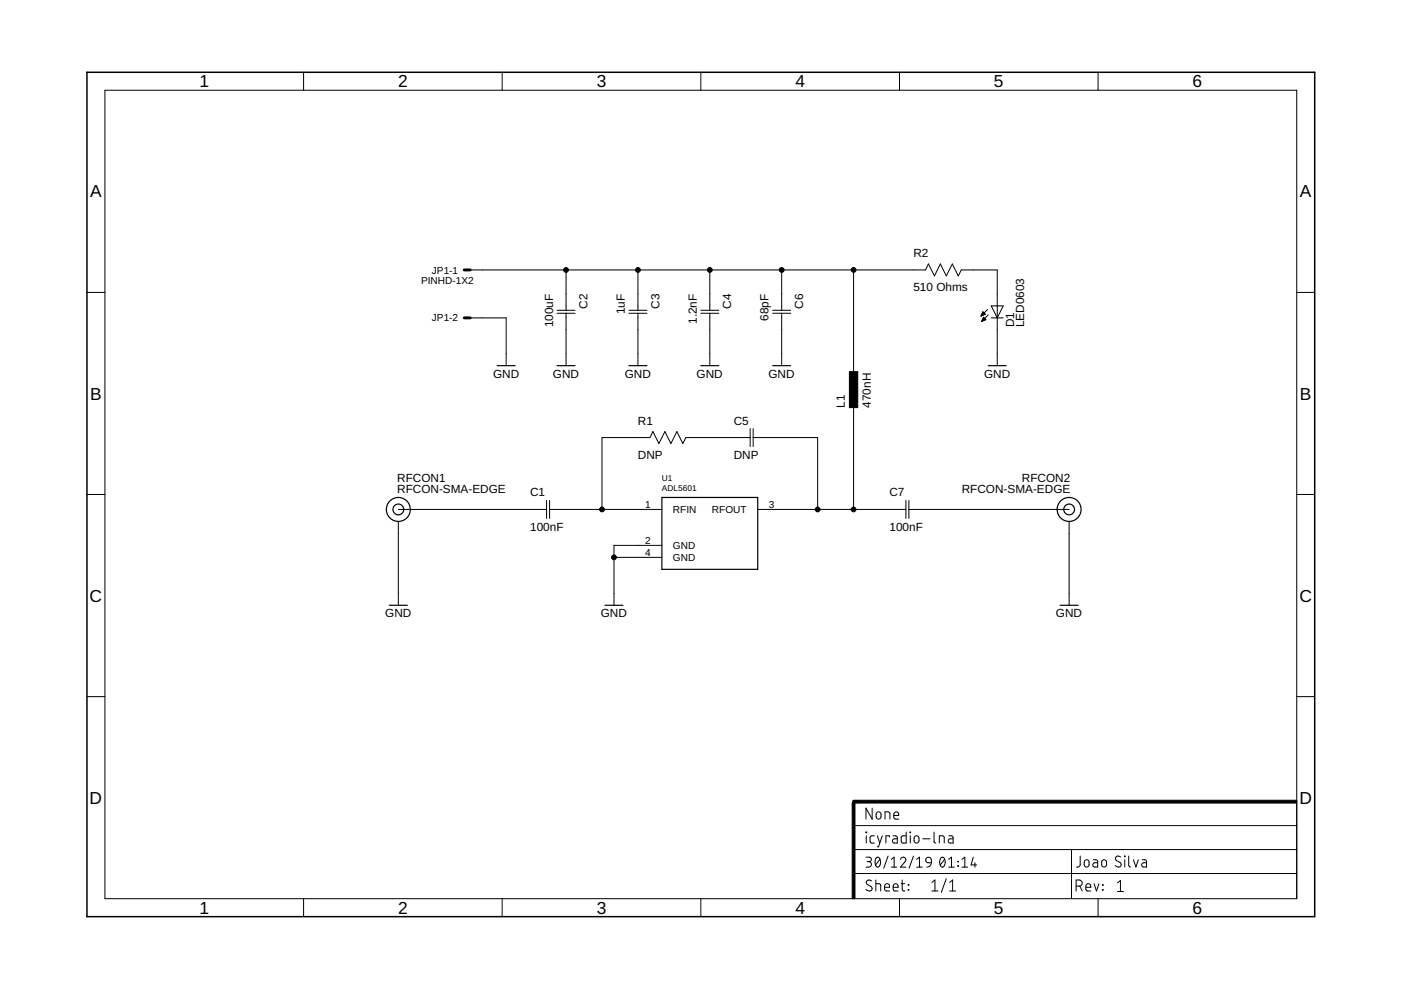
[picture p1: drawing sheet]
<?xml version="1.0" encoding="utf-8"?>
<!DOCTYPE eagle SYSTEM "eagle.dtd">
<eagle version="9.5.1">
<drawing>
<settings>
<setting alwaysvectorfont="no"/>
<setting verticaltext="up"/>
</settings>
<grid distance="0.1" unitdist="inch" unit="inch" style="lines" multiple="1" display="no" altdistance="0.01" altunitdist="inch" altunit="inch"/>
<schematic xreflabel="%F%N/%S.%C%R" xrefpart="/%S.%C%R">
<libraries>
<library name="Pin Header">
<symbols>
<symbol name="KV">
<wire x1="1.27" y1="0" x2="0" y2="0" width="0.6096" layer="94"/>
<text x="2.54" y="-0.762" size="1.524" layer="95">&gt;NAME</text>
<text x="-0.762" y="1.397" size="1.524" layer="96">&gt;VALUE</text>
<pin name="S" x="-2.54" y="0" visible="off" length="short" direction="pas"/>
</symbol>
<symbol name="K">
<wire x1="1.27" y1="0" x2="0" y2="0" width="0.6096" layer="94"/>
<text x="2.54" y="-0.762" size="1.524" layer="95">&gt;NAME</text>
<pin name="S" x="-2.54" y="0" visible="off" length="short" direction="pas"/>
</symbol>
</symbols>
<devicesets>
<deviceset name="PINHD-1X2" locally_modified="yes" prefix="JP">
<gates>
<gate name="-1" symbol="KV" x="0" y="0"/>
<gate name="-2" symbol="K" x="0" y="-2.54"/>
</gates>
<devices>
<device name="" package="1X02">
<connects>
<connect gate="-1" pin="S" pad="1"/>
<connect gate="-2" pin="S" pad="2"/>
</connects>
<package3dinstances>
<package3dinstance package3d_urn="urn:adsk.eagle:package:22435/2"/>
</package3dinstances>
<technologies>
<technology name=""/>
</technologies>
</device>
<device name="/90" package="1X02/90">
<connects>
<connect gate="-1" pin="S" pad="1"/>
<connect gate="-2" pin="S" pad="2"/>
</connects>
<package3dinstances>
<package3dinstance package3d_urn="urn:adsk.eagle:package:22437/2"/>
</package3dinstances>
<technologies>
<technology name=""/>
</technologies>
</device>
</devices>
</deviceset>
</devicesets>
</library>
<library name="Supply Symbol">
<symbols>
<symbol name="GND">
<wire x1="-1.905" y1="-2.54" x2="1.905" y2="-2.54" width="0.254" layer="94"/>
<text x="-2.794" y="-5.08" size="1.778" layer="96">&gt;VALUE</text>
<pin name="GND" x="0" y="0" visible="off" length="short" direction="sup" rot="R270"/>
</symbol>
</symbols>
<devicesets>
<deviceset name="GND" prefix="GND">
<gates>
<gate name="G$1" symbol="GND" x="0" y="0"/>
</gates>
<devices>
<device name="">
<technologies>
<technology name=""/>
</technologies>
</device>
</devices>
</deviceset>
</devicesets>
</library>
<library name="Capacitor">
<symbols>
<symbol name="CAP">
<pin name="C2" x="7.62" y="0" visible="off" length="short" direction="pas" swaplevel="1" rot="R180"/>
<pin name="C1" x="0" y="0" visible="off" length="short" direction="pas" swaplevel="1"/>
<wire x1="3.4798" y1="-1.905" x2="3.4798" y2="0" width="0.1524" layer="94"/>
<wire x1="3.4798" y1="0" x2="3.4798" y2="1.905" width="0.1524" layer="94"/>
<wire x1="4.1148" y1="-1.905" x2="4.1148" y2="0" width="0.1524" layer="94"/>
<wire x1="4.1148" y1="0" x2="4.1148" y2="1.905" width="0.1524" layer="94"/>
<wire x1="4.1148" y1="0" x2="5.08" y2="0" width="0.1524" layer="94"/>
<wire x1="2.54" y1="0" x2="3.4798" y2="0" width="0.1524" layer="94"/>
<text x="0" y="-2.7686" size="1.778" layer="96" ratio="10" rot="SR0" align="top-left">&gt;VALUE</text>
<text x="0" y="2.7686" size="1.778" layer="95" ratio="10" rot="SR0">&gt;NAME</text>
<text x="0" y="-5.3086" size="1.778" layer="97" ratio="10" rot="SR0" align="top-left">&gt;VOLTAGE</text>
</symbol>
</symbols>
<devicesets>
<deviceset name="CAPACITOR" prefix="C" uservalue="yes">
<gates>
<gate name="G$1" symbol="CAP" x="0" y="0"/>
</gates>
<devices>
<device name="-0603" package="CAP0603">
<connects>
<connect gate="G$1" pin="C1" pad="1"/>
<connect gate="G$1" pin="C2" pad="2"/>
</connects>
<technologies>
<technology name="">
<attribute name="VOLTAGE" value="" constant="no"/>
</technology>
</technologies>
</device>
<device name="-0805" package="CAP0805">
<connects>
<connect gate="G$1" pin="C1" pad="1"/>
<connect gate="G$1" pin="C2" pad="2"/>
</connects>
<technologies>
<technology name="">
<attribute name="VOLTAGE" value="" constant="no"/>
</technology>
</technologies>
</device>
<device name="-1206" package="CAP1206">
<connects>
<connect gate="G$1" pin="C1" pad="1"/>
<connect gate="G$1" pin="C2" pad="2"/>
</connects>
<technologies>
<technology name="">
<attribute name="VOLTAGE" value="" constant="no"/>
</technology>
</technologies>
</device>
<device name="-0402" package="CAP0402">
<connects>
<connect gate="G$1" pin="C1" pad="1"/>
<connect gate="G$1" pin="C2" pad="2"/>
</connects>
<technologies>
<technology name="">
<attribute name="VOLTAGE" value="" constant="no"/>
</technology>
</technologies>
</device>
</devices>
</deviceset>
</devicesets>
</library>
<library name="Inductor">
<symbols>
<symbol name="IND">
<text x="-3.81" y="1.8796" size="1.778" layer="95">&gt;NAME</text>
<text x="-3.81" y="-1.8796" size="1.778" layer="96" align="top-left">&gt;VALUE</text>
<rectangle x1="-3.81" y1="-0.889" x2="3.81" y2="0.889" layer="94"/>
<pin name="2" x="7.62" y="0" visible="off" length="middle" direction="pas" swaplevel="1" rot="R180"/>
<pin name="1" x="-7.62" y="0" visible="off" length="middle" direction="pas" swaplevel="1"/>
<text x="-3.81" y="-4.4196" size="1.778" layer="97" align="top-left">&gt;CURRENT</text>
</symbol>
</symbols>
<devicesets>
<deviceset name="INDUCTOR" prefix="L" uservalue="yes">
<gates>
<gate name="G$1" symbol="IND" x="0" y="0"/>
</gates>
<devices>
<device name="-0603" package="IND0603">
<connects>
<connect gate="G$1" pin="1" pad="1"/>
<connect gate="G$1" pin="2" pad="2"/>
</connects>
<technologies>
<technology name="">
<attribute name="CURRENT" value="" constant="no"/>
</technology>
</technologies>
</device>
<device name="-7X7X3MM" package="IND0703">
<connects>
<connect gate="G$1" pin="1" pad="1"/>
<connect gate="G$1" pin="2" pad="2"/>
</connects>
<technologies>
<technology name="">
<attribute name="CURRENT" value="" constant="no"/>
</technology>
</technologies>
</device>
<device name="-12X12X7MM" package="IND1207">
<connects>
<connect gate="G$1" pin="1" pad="1"/>
<connect gate="G$1" pin="2" pad="2"/>
</connects>
<technologies>
<technology name="">
<attribute name="CURRENT" value="" constant="no"/>
</technology>
</technologies>
</device>
<device name="-13X13X5MM" package="IND1305">
<connects>
<connect gate="G$1" pin="1" pad="1"/>
<connect gate="G$1" pin="2" pad="2"/>
</connects>
<technologies>
<technology name="">
<attribute name="CURRENT" value="" constant="no"/>
</technology>
</technologies>
</device>
<device name="-0805" package="IND0805">
<connects>
<connect gate="G$1" pin="1" pad="1"/>
<connect gate="G$1" pin="2" pad="2"/>
</connects>
<technologies>
<technology name="">
<attribute name="CURRENT" value="" constant="no"/>
</technology>
</technologies>
</device>
<device name="-2.5X2X1.2MM" package="IND2520">
<connects>
<connect gate="G$1" pin="1" pad="1"/>
<connect gate="G$1" pin="2" pad="2"/>
</connects>
<technologies>
<technology name="">
<attribute name="CURRENT" value="" constant="no"/>
</technology>
</technologies>
</device>
<device name="-6X6MM" package="IND0606">
<connects>
<connect gate="G$1" pin="1" pad="1"/>
<connect gate="G$1" pin="2" pad="2"/>
</connects>
<technologies>
<technology name="">
<attribute name="CURRENT" value="" constant="no"/>
</technology>
</technologies>
</device>
<device name="-5X5MM" package="IND0505">
<connects>
<connect gate="G$1" pin="1" pad="1"/>
<connect gate="G$1" pin="2" pad="2"/>
</connects>
<technologies>
<technology name="">
<attribute name="CURRENT" value="" constant="no"/>
</technology>
</technologies>
</device>
<device name="-3.2XX2.5MM" package="IND3225">
<connects>
<connect gate="G$1" pin="1" pad="1"/>
<connect gate="G$1" pin="2" pad="2"/>
</connects>
<technologies>
<technology name="">
<attribute name="CURRENT" value="" constant="no"/>
</technology>
</technologies>
</device>
<device name="-13X13X6.5MM" package="IND1365">
<connects>
<connect gate="G$1" pin="1" pad="1"/>
<connect gate="G$1" pin="2" pad="2"/>
</connects>
<technologies>
<technology name="">
<attribute name="CURRENT" value="" constant="no"/>
</technology>
</technologies>
</device>
</devices>
</deviceset>
</devicesets>
</library>
<library name="Resistor">
<symbols>
<symbol name="RES">
<pin name="2" x="0" y="0" visible="off" length="short" direction="pas" swaplevel="1"/>
<pin name="1" x="12.7" y="0" visible="off" length="short" direction="pas" rot="R180"/>
<wire x1="3.175" y1="1.27" x2="4.445" y2="-1.27" width="0.1524" layer="94"/>
<wire x1="4.445" y1="-1.27" x2="5.715" y2="1.27" width="0.1524" layer="94"/>
<wire x1="5.715" y1="1.27" x2="6.985" y2="-1.27" width="0.1524" layer="94"/>
<wire x1="6.985" y1="-1.27" x2="8.255" y2="1.27" width="0.1524" layer="94"/>
<wire x1="8.255" y1="1.27" x2="9.525" y2="-1.27" width="0.1524" layer="94"/>
<wire x1="2.54" y1="0" x2="3.175" y2="1.27" width="0.1524" layer="94"/>
<wire x1="9.525" y1="-1.27" x2="10.16" y2="0" width="0.1524" layer="94"/>
<text x="0" y="-2.7686" size="1.778" layer="96" ratio="10" rot="SR0" align="top-left">&gt;VALUE</text>
<text x="0" y="2.7686" size="1.778" layer="95" ratio="10" rot="SR0">&gt;NAME</text>
<text x="0" y="-5.3086" size="1.778" layer="97" ratio="10" rot="SR0" align="top-left">&gt;TOLERANCE</text>
</symbol>
</symbols>
<devicesets>
<deviceset name="RESISTOR" prefix="R" uservalue="yes">
<gates>
<gate name="G$1" symbol="RES" x="0" y="0"/>
</gates>
<devices>
<device name="-0603" package="RES0603">
<connects>
<connect gate="G$1" pin="1" pad="1"/>
<connect gate="G$1" pin="2" pad="2"/>
</connects>
<technologies>
<technology name="">
<attribute name="TOLERANCE" value="" constant="no"/>
</technology>
</technologies>
</device>
<device name="-0805" package="RES0805">
<connects>
<connect gate="G$1" pin="1" pad="1"/>
<connect gate="G$1" pin="2" pad="2"/>
</connects>
<technologies>
<technology name="">
<attribute name="TOLERANCE" value="" constant="no"/>
</technology>
</technologies>
</device>
<device name="-1206" package="RES1206">
<connects>
<connect gate="G$1" pin="1" pad="1"/>
<connect gate="G$1" pin="2" pad="2"/>
</connects>
<technologies>
<technology name="">
<attribute name="TOLERANCE" value="" constant="no"/>
</technology>
</technologies>
</device>
<device name="-2512" package="RES2512">
<connects>
<connect gate="G$1" pin="1" pad="1"/>
<connect gate="G$1" pin="2" pad="2"/>
</connects>
<technologies>
<technology name="">
<attribute name="TOLERANCE" value="" constant="no"/>
</technology>
</technologies>
</device>
<device name="-0402" package="RES0402">
<connects>
<connect gate="G$1" pin="1" pad="1"/>
<connect gate="G$1" pin="2" pad="2"/>
</connects>
<technologies>
<technology name="">
<attribute name="TOLERANCE" value="" constant="no"/>
</technology>
</technologies>
</device>
</devices>
</deviceset>
</devicesets>
</library>
<library name="RF Connector">
<symbols>
<symbol name="RFCON">
<circle x="0" y="0" radius="1.1359" width="0.254" layer="94"/>
<circle x="0" y="0" radius="2.54" width="0.254" layer="94"/>
<pin name="GND" x="0" y="-5.08" visible="off" length="short" rot="R90"/>
<pin name="SIGNAL" x="5.08" y="0" visible="off" length="middle" rot="R180"/>
<text x="-0.254" y="5.842" size="1.778" layer="95">&gt;NAME</text>
<text x="-0.254" y="3.556" size="1.778" layer="96">&gt;VALUE</text>
</symbol>
</symbols>
<devicesets>
<deviceset name="RFCON" prefix="RFCON">
<gates>
<gate name="G$1" symbol="RFCON" x="0" y="0"/>
</gates>
<devices>
<device name="-U.FL" package="U.FL">
<connects>
<connect gate="G$1" pin="GND" pad="P$1 P$2"/>
<connect gate="G$1" pin="SIGNAL" pad="P$3"/>
</connects>
<technologies>
<technology name=""/>
</technologies>
</device>
<device name="-SMA" package="SMA">
<connects>
<connect gate="G$1" pin="GND" pad="GND1 GND2 GND3 GND4"/>
<connect gate="G$1" pin="SIGNAL" pad="ANTENNA"/>
</connects>
<technologies>
<technology name=""/>
</technologies>
</device>
<device name="-SMA-EDGE" package="SMA-EDGE">
<connects>
<connect gate="G$1" pin="GND" pad="GND@0 GND@1 GND@2 GND@3"/>
<connect gate="G$1" pin="SIGNAL" pad="SIG"/>
</connects>
<technologies>
<technology name=""/>
</technologies>
</device>
<device name="-PAD" package="PAD-RF">
<connects>
<connect gate="G$1" pin="GND" pad="GND@0 GND@1"/>
<connect gate="G$1" pin="SIGNAL" pad="FEED SIGNAL"/>
</connects>
<technologies>
<technology name=""/>
</technologies>
</device>
<device name="-BNC" package="BNC">
<connects>
<connect gate="G$1" pin="GND" pad="GND"/>
<connect gate="G$1" pin="SIGNAL" pad="SIGNAL"/>
</connects>
<technologies>
<technology name=""/>
</technologies>
</device>
</devices>
</deviceset>
</devicesets>
</library>
<library name="Analog Devices">
<symbols>
<symbol name="ADL5545">
<wire x1="-20.32" y1="0" x2="0" y2="0" width="0.254" layer="94"/>
<wire x1="0" y1="0" x2="0" y2="-15.24" width="0.254" layer="94"/>
<wire x1="0" y1="-15.24" x2="-20.32" y2="-15.24" width="0.254" layer="94"/>
<wire x1="-20.32" y1="-15.24" x2="-20.32" y2="0" width="0.254" layer="94"/>
<text x="-20.32" y="3.556" size="1.27" layer="95">&gt;NAME</text>
<text x="-20.32" y="1.27" size="1.27" layer="96">&gt;VALUE</text>
<pin name="GND@0" x="-25.4" y="-10.16" length="middle"/>
<pin name="RFOUT" x="5.08" y="-2.54" length="middle" rot="R180"/>
<pin name="GND@1" x="-25.4" y="-12.7" length="middle"/>
<pin name="RFIN" x="-25.4" y="-2.54" length="middle"/>
</symbol>
</symbols>
<devicesets>
<deviceset name="ADL5601" prefix="U">
<gates>
<gate name="A" symbol="ADL5545" x="0" y="0"/>
</gates>
<devices>
<device name="" package="SOT89">
<connects>
<connect gate="A" pin="GND@0" pad="2"/>
<connect gate="A" pin="GND@1" pad="4"/>
<connect gate="A" pin="RFIN" pad="1"/>
<connect gate="A" pin="RFOUT" pad="3"/>
</connects>
<technologies>
<technology name=""/>
</technologies>
</device>
</devices>
</deviceset>
</devicesets>
</library>
<library name="LED">
<symbols>
<symbol name="LED">
<wire x1="1.27" y1="0" x2="0" y2="-2.54" width="0.1524" layer="94"/>
<wire x1="0" y1="-2.54" x2="-1.27" y2="0" width="0.1524" layer="94"/>
<wire x1="1.27" y1="-2.54" x2="0" y2="-2.54" width="0.1524" layer="94"/>
<wire x1="0" y1="-2.54" x2="-1.27" y2="-2.54" width="0.1524" layer="94"/>
<wire x1="1.27" y1="0" x2="0" y2="0" width="0.1524" layer="94"/>
<wire x1="0" y1="0" x2="-1.27" y2="0" width="0.1524" layer="94"/>
<wire x1="0" y1="0" x2="0" y2="-2.54" width="0.1524" layer="94"/>
<wire x1="-2.032" y1="-0.762" x2="-3.429" y2="-2.159" width="0.1524" layer="94"/>
<wire x1="-1.905" y1="-1.905" x2="-3.302" y2="-3.302" width="0.1524" layer="94"/>
<text x="3.556" y="-4.572" size="1.778" layer="95" rot="R90">&gt;NAME</text>
<text x="5.715" y="-4.572" size="1.778" layer="96" rot="R90">&gt;COLOR</text>
<pin name="C" x="0" y="-5.08" visible="off" length="short" direction="pas" rot="R90"/>
<pin name="A" x="0" y="2.54" visible="off" length="short" direction="pas" rot="R270"/>
<polygon width="0.1524" layer="94">
<vertex x="-3.429" y="-2.159"/>
<vertex x="-3.048" y="-1.27"/>
<vertex x="-2.54" y="-1.778"/>
</polygon>
<polygon width="0.1524" layer="94">
<vertex x="-3.302" y="-3.302"/>
<vertex x="-2.921" y="-2.413"/>
<vertex x="-2.413" y="-2.921"/>
</polygon>
</symbol>
</symbols>
<devicesets>
<deviceset name="LED" prefix="D">
<gates>
<gate name="G$1" symbol="LED" x="0" y="0"/>
</gates>
<devices>
<device name="0603" package="0603">
<connects>
<connect gate="G$1" pin="A" pad="A"/>
<connect gate="G$1" pin="C" pad="C"/>
</connects>
<technologies>
<technology name="">
<attribute name="COLOR" value="" constant="no"/>
</technology>
</technologies>
</device>
<device name="0805" package="0805">
<connects>
<connect gate="G$1" pin="A" pad="A"/>
<connect gate="G$1" pin="C" pad="C"/>
</connects>
<technologies>
<technology name="">
<attribute name="COLOR" value="" constant="no"/>
</technology>
</technologies>
</device>
<device name="1206" package="1206">
<connects>
<connect gate="G$1" pin="A" pad="A"/>
<connect gate="G$1" pin="C" pad="C"/>
</connects>
<technologies>
<technology name="">
<attribute name="COLOR" value="" constant="no"/>
</technology>
</technologies>
</device>
<device name="TH3MM" package="LED_3MM">
<connects>
<connect gate="G$1" pin="A" pad="A"/>
<connect gate="G$1" pin="C" pad="K"/>
</connects>
<technologies>
<technology name="">
<attribute name="COLOR" value="" constant="no"/>
</technology>
</technologies>
</device>
<device name="TH5MM" package="LED_5MM">
<connects>
<connect gate="G$1" pin="A" pad="A"/>
<connect gate="G$1" pin="C" pad="K"/>
</connects>
<technologies>
<technology name="">
<attribute name="COLOR" value="" constant="no"/>
</technology>
</technologies>
</device>
<device name="1206-REV" package="1206_REV">
<connects>
<connect gate="G$1" pin="A" pad="A"/>
<connect gate="G$1" pin="C" pad="C"/>
</connects>
<technologies>
<technology name="">
<attribute name="COLOR" value="" constant="no"/>
</technology>
</technologies>
</device>
</devices>
</deviceset>
</devicesets>
</library>
<library name="Frame">
<symbols>
<symbol name="A4-LANDSCAPE">
<wire x1="256.54" y1="3.81" x2="256.54" y2="8.89" width="0.1016" layer="94"/>
<wire x1="256.54" y1="8.89" x2="256.54" y2="13.97" width="0.1016" layer="94"/>
<wire x1="256.54" y1="13.97" x2="256.54" y2="19.05" width="0.1016" layer="94"/>
<wire x1="256.54" y1="19.05" x2="256.54" y2="24.13" width="0.1016" layer="94"/>
<frame x1="0" y1="0" x2="260.35" y2="179.07" columns="6" rows="4" layer="94"/>
<rectangle x1="162.2552" y1="3.81" x2="162.8648" y2="24.13" layer="94"/>
<rectangle x1="209.2452" y1="-22.606" x2="209.8548" y2="71.374" layer="94" rot="R90"/>
<wire x1="208.78" y1="3.964" x2="208.78" y2="9.144" width="0.1016" layer="94"/>
<wire x1="208.78" y1="9.144" x2="256.54" y2="9.144" width="0.1016" layer="94"/>
<wire x1="208.78" y1="9.144" x2="162.56" y2="9.144" width="0.1016" layer="94"/>
<wire x1="162.56" y1="14.224" x2="208.78" y2="14.224" width="0.1016" layer="94"/>
<wire x1="208.78" y1="14.224" x2="256.54" y2="14.224" width="0.1016" layer="94"/>
<wire x1="162.56" y1="19.304" x2="256.54" y2="19.304" width="0.1016" layer="94"/>
<wire x1="208.78" y1="9.144" x2="208.78" y2="14.224" width="0.1016" layer="94"/>
<wire x1="162.56" y1="23.114" x2="162.56" y2="24.384" width="0.6096" layer="94"/>
<wire x1="162.56" y1="24.384" x2="163.83" y2="24.384" width="0.6096" layer="94"/>
<text x="165.1" y="15.494" size="2.54" layer="94" font="vector">&gt;DRAWING_NAME</text>
<text x="165.1" y="10.414" size="2.286" layer="94" font="vector">&gt;LAST_DATE_TIME</text>
<text x="179.07" y="5.334" size="2.54" layer="94" font="vector">&gt;SHEET</text>
<text x="165.1" y="5.334" size="2.54" layer="94" font="vector">Sheet:</text>
<text x="165.1" y="20.574" size="2.54" layer="94" font="vector">&gt;CNAME</text>
<text x="209.65" y="5.334" size="2.54" layer="94" font="vector">Rev:</text>
<text x="209.75" y="10.414" size="2.54" layer="94" font="vector">&gt;DESIGNER</text>
<text x="218.41" y="5.234" size="2.54" layer="94" font="vector">&gt;CREVISION</text>
</symbol>
</symbols>
<devicesets>
<deviceset name="A4-LANDSCAPE" prefix="FRAME" uservalue="yes">
<gates>
<gate name="G$1" symbol="A4-LANDSCAPE" x="0" y="0"/>
</gates>
<devices>
<device name="">
<technologies>
<technology name=""/>
</technologies>
</device>
</devices>
</deviceset>
</devicesets>
</library>
</libraries>
<attributes>
<attribute name="CNAME" value="None"/>
<attribute name="CREVISION" value="1"/>
<attribute name="DESIGNER" value="Joao Silva"/>
</attributes>
<variantdefs>
</variantdefs>
<classes>
<class number="0" name="default" width="0" drill="0">
</class>
</classes>
<parts>
<part name="RFCON2" library="RF Connector" deviceset="RFCON" device="-SMA-EDGE"/>
<part name="GND9" library="Supply Symbol" deviceset="GND" device=""/>
<part name="U1" library="Analog Devices" deviceset="ADL5601" device=""/>
<part name="C7" library="Capacitor" deviceset="CAPACITOR" device="-0603" value="100nF"/>
<part name="C1" library="Capacitor" deviceset="CAPACITOR" device="-0603" value="100nF"/>
<part name="GND4" library="Supply Symbol" deviceset="GND" device=""/>
<part name="L1" library="Inductor" deviceset="INDUCTOR" device="-0603" value="470nH"/>
<part name="C6" library="Capacitor" deviceset="CAPACITOR" device="-0603" value="68pF"/>
<part name="C4" library="Capacitor" deviceset="CAPACITOR" device="-0603" value="1.2nF"/>
<part name="GND7" library="Supply Symbol" deviceset="GND" device=""/>
<part name="GND6" library="Supply Symbol" deviceset="GND" device=""/>
<part name="C5" library="Capacitor" deviceset="CAPACITOR" device="-0603" value="DNP"/>
<part name="R1" library="Resistor" deviceset="RESISTOR" device="-0603" value="DNP"/>
<part name="R2" library="Resistor" deviceset="RESISTOR" device="-0603" value="510 Ohms"/>
<part name="D1" library="LED" deviceset="LED" device="0603"/>
<part name="GND8" library="Supply Symbol" deviceset="GND" device=""/>
<part name="C3" library="Capacitor" deviceset="CAPACITOR" device="-0603" value="1uF"/>
<part name="GND5" library="Supply Symbol" deviceset="GND" device=""/>
<part name="RFCON1" library="RF Connector" deviceset="RFCON" device="-SMA-EDGE"/>
<part name="GND1" library="Supply Symbol" deviceset="GND" device=""/>
<part name="GND2" library="Supply Symbol" deviceset="GND" device=""/>
<part name="JP1" library="Pin Header" deviceset="PINHD-1X2" device="" package3d_urn="urn:adsk.eagle:package:22435/2" value="PINHD-1X2"/>
<part name="C2" library="Capacitor" deviceset="CAPACITOR" device="-1206" value="100uF"/>
<part name="GND3" library="Supply Symbol" deviceset="GND" device=""/>
<part name="FRAME1" library="Frame" deviceset="A4-LANDSCAPE" device=""/>
</parts>
<sheets>
<sheet>
<plain>
</plain>
<instances>
<instance part="RFCON2" gate="G$1" x="208.28" y="86.36" smashed="yes" rot="MR0">
<attribute name="NAME" x="208.534" y="92.202" size="1.778" layer="95" rot="MR0"/>
<attribute name="VALUE" x="208.534" y="89.916" size="1.778" layer="96" rot="MR0"/>
</instance>
<instance part="GND9" gate="G$1" x="208.28" y="68.58" smashed="yes">
<attribute name="VALUE" x="205.486" y="63.5" size="1.778" layer="96"/>
</instance>
<instance part="U1" gate="A" x="142.24" y="88.9" smashed="yes">
<attribute name="NAME" x="121.92" y="92.456" size="1.27" layer="95"/>
<attribute name="VALUE" x="121.92" y="90.17" size="1.27" layer="96"/>
</instance>
<instance part="C7" gate="G$1" x="170.18" y="86.36" smashed="yes">
<attribute name="VALUE" x="170.18" y="83.5914" size="1.778" layer="96" ratio="10" rot="SR0" align="top-left"/>
<attribute name="NAME" x="170.18" y="89.1286" size="1.778" layer="95" ratio="10" rot="SR0"/>
</instance>
<instance part="C1" gate="G$1" x="93.98" y="86.36" smashed="yes">
<attribute name="VALUE" x="93.98" y="83.5914" size="1.778" layer="96" ratio="10" rot="SR0" align="top-left"/>
<attribute name="NAME" x="93.98" y="89.1286" size="1.778" layer="95" ratio="10" rot="SR0"/>
</instance>
<instance part="GND4" gate="G$1" x="111.76" y="68.58" smashed="yes">
<attribute name="VALUE" x="108.966" y="63.5" size="1.778" layer="96"/>
</instance>
<instance part="L1" gate="G$1" x="162.56" y="111.76" smashed="yes" rot="R90">
<attribute name="NAME" x="160.6804" y="107.95" size="1.778" layer="95" rot="R90"/>
<attribute name="VALUE" x="164.4396" y="107.95" size="1.778" layer="96" rot="R90" align="top-left"/>
<attribute name="CURRENT" x="166.9796" y="107.95" size="1.778" layer="97" rot="R90" align="top-left"/>
</instance>
<instance part="C6" gate="G$1" x="147.32" y="132.08" smashed="yes" rot="R270">
<attribute name="VALUE" x="144.5514" y="132.08" size="1.778" layer="96" ratio="10" rot="SR270" align="top-left"/>
<attribute name="NAME" x="150.0886" y="132.08" size="1.778" layer="95" ratio="10" rot="SR270"/>
</instance>
<instance part="C4" gate="G$1" x="132.08" y="132.08" smashed="yes" rot="R270">
<attribute name="VALUE" x="129.3114" y="132.08" size="1.778" layer="96" ratio="10" rot="SR270" align="top-left"/>
<attribute name="NAME" x="134.8486" y="132.08" size="1.778" layer="95" ratio="10" rot="SR270"/>
</instance>
<instance part="GND7" gate="G$1" x="147.32" y="119.38" smashed="yes">
<attribute name="VALUE" x="144.526" y="114.3" size="1.778" layer="96"/>
</instance>
<instance part="GND6" gate="G$1" x="132.08" y="119.38" smashed="yes">
<attribute name="VALUE" x="129.286" y="114.3" size="1.778" layer="96"/>
</instance>
<instance part="C5" gate="G$1" x="137.16" y="101.6" smashed="yes">
<attribute name="VALUE" x="137.16" y="98.8314" size="1.778" layer="96" ratio="10" rot="SR0" align="top-left"/>
<attribute name="NAME" x="137.16" y="104.3686" size="1.778" layer="95" ratio="10" rot="SR0"/>
</instance>
<instance part="R1" gate="G$1" x="116.84" y="101.6" smashed="yes">
<attribute name="VALUE" x="116.84" y="98.8314" size="1.778" layer="96" ratio="10" rot="SR0" align="top-left"/>
<attribute name="NAME" x="116.84" y="104.3686" size="1.778" layer="95" ratio="10" rot="SR0"/>
</instance>
<instance part="R2" gate="G$1" x="175.26" y="137.16" smashed="yes">
<attribute name="VALUE" x="175.26" y="134.3914" size="1.778" layer="96" ratio="10" rot="SR0" align="top-left"/>
<attribute name="NAME" x="175.26" y="139.9286" size="1.778" layer="95" ratio="10" rot="SR0"/>
<attribute name="TOLERANCE" x="175.26" y="131.8514" size="1.778" layer="97" ratio="10" rot="SR0" align="top-left"/>
</instance>
<instance part="D1" gate="G$1" x="193.04" y="129.54" smashed="yes">
<attribute name="NAME" x="196.596" y="124.968" size="1.778" layer="95" rot="R90"/>
<attribute name="VALUE" x="198.755" y="124.968" size="1.778" layer="96" rot="R90"/>
</instance>
<instance part="GND8" gate="G$1" x="193.04" y="119.38" smashed="yes">
<attribute name="VALUE" x="190.246" y="114.3" size="1.778" layer="96"/>
</instance>
<instance part="C3" gate="G$1" x="116.84" y="132.08" smashed="yes" rot="R270">
<attribute name="VALUE" x="114.0714" y="132.08" size="1.778" layer="96" ratio="10" rot="SR270" align="top-left"/>
<attribute name="NAME" x="119.6086" y="132.08" size="1.778" layer="95" ratio="10" rot="SR270"/>
</instance>
<instance part="GND5" gate="G$1" x="116.84" y="119.38" smashed="yes">
<attribute name="VALUE" x="114.046" y="114.3" size="1.778" layer="96"/>
</instance>
<instance part="RFCON1" gate="G$1" x="66.04" y="86.36" smashed="yes">
<attribute name="NAME" x="65.786" y="92.202" size="1.778" layer="95"/>
<attribute name="VALUE" x="65.786" y="89.916" size="1.778" layer="96"/>
</instance>
<instance part="GND1" gate="G$1" x="66.04" y="68.58" smashed="yes">
<attribute name="VALUE" x="63.246" y="63.5" size="1.778" layer="96"/>
</instance>
<instance part="GND2" gate="G$1" x="88.9" y="119.38" smashed="yes">
<attribute name="VALUE" x="86.106" y="114.3" size="1.778" layer="96"/>
</instance>
<instance part="JP1" gate="-2" x="81.28" y="127" smashed="yes" rot="R180">
<attribute name="NAME" x="78.74" y="127.762" size="1.524" layer="95" rot="R180"/>
</instance>
<instance part="JP1" gate="-1" x="81.28" y="137.16" smashed="yes" rot="R180">
<attribute name="NAME" x="78.74" y="137.922" size="1.524" layer="95" rot="R180"/>
<attribute name="VALUE" x="82.042" y="135.763" size="1.524" layer="96" rot="R180"/>
</instance>
<instance part="C2" gate="G$1" x="101.6" y="132.08" smashed="yes" rot="R270">
<attribute name="VALUE" x="98.8314" y="132.08" size="1.778" layer="96" ratio="10" rot="SR270" align="top-left"/>
<attribute name="NAME" x="104.3686" y="132.08" size="1.778" layer="95" ratio="10" rot="SR270"/>
</instance>
<instance part="GND3" gate="G$1" x="101.6" y="119.38" smashed="yes">
<attribute name="VALUE" x="98.806" y="114.3" size="1.778" layer="96"/>
</instance>
<instance part="FRAME1" gate="G$1" x="0" y="0" smashed="yes">
<attribute name="DRAWING_NAME" x="165.1" y="15.494" size="2.54" layer="94" font="vector"/>
<attribute name="LAST_DATE_TIME" x="165.1" y="10.414" size="2.286" layer="94" font="vector"/>
<attribute name="SHEET" x="179.07" y="5.334" size="2.54" layer="94" font="vector"/>
<attribute name="CNAME" x="165.1" y="20.574" size="2.54" layer="94" font="vector"/>
<attribute name="DESIGNER" x="209.75" y="10.414" size="2.54" layer="94" font="vector"/>
<attribute name="CREVISION" x="218.41" y="5.234" size="2.54" layer="94" font="vector"/>
</instance>
</instances>
<busses>
</busses>
<nets>
<net name="GND" class="0">
<segment>
<pinref part="GND9" gate="G$1" pin="GND"/>
<pinref part="RFCON2" gate="G$1" pin="GND"/>
<wire x1="208.28" y1="68.58" x2="208.28" y2="81.28" width="0.1524" layer="91"/>
</segment>
<segment>
<pinref part="GND4" gate="G$1" pin="GND"/>
<pinref part="U1" gate="A" pin="GND@1"/>
<wire x1="111.76" y1="68.58" x2="111.76" y2="76.2" width="0.1524" layer="91"/>
<wire x1="111.76" y1="76.2" x2="116.84" y2="76.2" width="0.1524" layer="91"/>
<pinref part="U1" gate="A" pin="GND@0"/>
<wire x1="116.84" y1="78.74" x2="111.76" y2="78.74" width="0.1524" layer="91"/>
<wire x1="111.76" y1="78.74" x2="111.76" y2="76.2" width="0.1524" layer="91"/>
<junction x="111.76" y="76.2"/>
</segment>
<segment>
<pinref part="GND7" gate="G$1" pin="GND"/>
<pinref part="C6" gate="G$1" pin="C2"/>
<wire x1="147.32" y1="119.38" x2="147.32" y2="124.46" width="0.1524" layer="91"/>
</segment>
<segment>
<pinref part="GND6" gate="G$1" pin="GND"/>
<pinref part="C4" gate="G$1" pin="C2"/>
<wire x1="132.08" y1="119.38" x2="132.08" y2="124.46" width="0.1524" layer="91"/>
</segment>
<segment>
<pinref part="GND8" gate="G$1" pin="GND"/>
<pinref part="D1" gate="G$1" pin="C"/>
<wire x1="193.04" y1="119.38" x2="193.04" y2="124.46" width="0.1524" layer="91"/>
</segment>
<segment>
<pinref part="GND5" gate="G$1" pin="GND"/>
<pinref part="C3" gate="G$1" pin="C2"/>
<wire x1="116.84" y1="119.38" x2="116.84" y2="124.46" width="0.1524" layer="91"/>
</segment>
<segment>
<pinref part="GND1" gate="G$1" pin="GND"/>
<pinref part="RFCON1" gate="G$1" pin="GND"/>
<wire x1="66.04" y1="68.58" x2="66.04" y2="81.28" width="0.1524" layer="91"/>
</segment>
<segment>
<pinref part="GND2" gate="G$1" pin="GND"/>
<wire x1="88.9" y1="127" x2="88.9" y2="119.38" width="0.1524" layer="91"/>
<pinref part="JP1" gate="-2" pin="S"/>
<wire x1="83.82" y1="127" x2="88.9" y2="127" width="0.1524" layer="91"/>
</segment>
<segment>
<pinref part="GND3" gate="G$1" pin="GND"/>
<pinref part="C2" gate="G$1" pin="C2"/>
<wire x1="101.6" y1="119.38" x2="101.6" y2="124.46" width="0.1524" layer="91"/>
</segment>
</net>
<net name="RFOUT" class="0">
<segment>
<pinref part="RFCON2" gate="G$1" pin="SIGNAL"/>
<wire x1="203.2" y1="86.36" x2="177.8" y2="86.36" width="0.1524" layer="91"/>
<pinref part="C7" gate="G$1" pin="C2"/>
</segment>
</net>
<net name="TXPA_IN" class="0">
<segment>
<pinref part="U1" gate="A" pin="RFIN"/>
<pinref part="C1" gate="G$1" pin="C2"/>
<wire x1="116.84" y1="86.36" x2="109.22" y2="86.36" width="0.1524" layer="91"/>
<pinref part="R1" gate="G$1" pin="2"/>
<wire x1="109.22" y1="86.36" x2="101.6" y2="86.36" width="0.1524" layer="91"/>
<wire x1="116.84" y1="101.6" x2="109.22" y2="101.6" width="0.1524" layer="91"/>
<wire x1="109.22" y1="101.6" x2="109.22" y2="86.36" width="0.1524" layer="91"/>
<junction x="109.22" y="86.36"/>
</segment>
</net>
<net name="TXPA_OUT" class="0">
<segment>
<pinref part="U1" gate="A" pin="RFOUT"/>
<pinref part="C7" gate="G$1" pin="C1"/>
<wire x1="147.32" y1="86.36" x2="154.94" y2="86.36" width="0.1524" layer="91"/>
<pinref part="L1" gate="G$1" pin="1"/>
<wire x1="154.94" y1="86.36" x2="162.56" y2="86.36" width="0.1524" layer="91"/>
<wire x1="162.56" y1="86.36" x2="170.18" y2="86.36" width="0.1524" layer="91"/>
<wire x1="162.56" y1="104.14" x2="162.56" y2="86.36" width="0.1524" layer="91"/>
<junction x="162.56" y="86.36"/>
<pinref part="C5" gate="G$1" pin="C2"/>
<wire x1="144.78" y1="101.6" x2="154.94" y2="101.6" width="0.1524" layer="91"/>
<wire x1="154.94" y1="101.6" x2="154.94" y2="86.36" width="0.1524" layer="91"/>
<junction x="154.94" y="86.36"/>
</segment>
</net>
<net name="N$92" class="0">
<segment>
<pinref part="C5" gate="G$1" pin="C1"/>
<pinref part="R1" gate="G$1" pin="1"/>
<wire x1="137.16" y1="101.6" x2="129.54" y2="101.6" width="0.1524" layer="91"/>
</segment>
</net>
<net name="VDD" class="0">
<segment>
<pinref part="C4" gate="G$1" pin="C1"/>
<wire x1="132.08" y1="132.08" x2="132.08" y2="137.16" width="0.1524" layer="91"/>
<pinref part="L1" gate="G$1" pin="2"/>
<wire x1="162.56" y1="119.38" x2="162.56" y2="137.16" width="0.1524" layer="91"/>
<pinref part="C6" gate="G$1" pin="C1"/>
<wire x1="162.56" y1="137.16" x2="147.32" y2="137.16" width="0.1524" layer="91"/>
<wire x1="147.32" y1="137.16" x2="147.32" y2="132.08" width="0.1524" layer="91"/>
<wire x1="132.08" y1="137.16" x2="147.32" y2="137.16" width="0.1524" layer="91"/>
<junction x="147.32" y="137.16"/>
<pinref part="R2" gate="G$1" pin="2"/>
<wire x1="162.56" y1="137.16" x2="175.26" y2="137.16" width="0.1524" layer="91"/>
<junction x="162.56" y="137.16"/>
<junction x="132.08" y="137.16"/>
<pinref part="C3" gate="G$1" pin="C1"/>
<wire x1="116.84" y1="137.16" x2="132.08" y2="137.16" width="0.1524" layer="91"/>
<wire x1="116.84" y1="132.08" x2="116.84" y2="137.16" width="0.1524" layer="91"/>
<pinref part="JP1" gate="-1" pin="S"/>
<wire x1="83.82" y1="137.16" x2="101.6" y2="137.16" width="0.1524" layer="91"/>
<junction x="116.84" y="137.16"/>
<pinref part="C2" gate="G$1" pin="C1"/>
<wire x1="101.6" y1="137.16" x2="116.84" y2="137.16" width="0.1524" layer="91"/>
<wire x1="101.6" y1="132.08" x2="101.6" y2="137.16" width="0.1524" layer="91"/>
<junction x="101.6" y="137.16"/>
</segment>
</net>
<net name="RFIN" class="0">
<segment>
<pinref part="C1" gate="G$1" pin="C1"/>
<pinref part="RFCON1" gate="G$1" pin="SIGNAL"/>
<wire x1="71.12" y1="86.36" x2="93.98" y2="86.36" width="0.1524" layer="91"/>
</segment>
</net>
<net name="N$146" class="0">
<segment>
<pinref part="D1" gate="G$1" pin="A"/>
<pinref part="R2" gate="G$1" pin="1"/>
<wire x1="193.04" y1="132.08" x2="193.04" y2="137.16" width="0.1524" layer="91"/>
<wire x1="193.04" y1="137.16" x2="187.96" y2="137.16" width="0.1524" layer="91"/>
</segment>
</net>
</nets>
</sheet>
</sheets>
</schematic>
</drawing>
<compatibility>
<note version="8.3" severity="warning">
Since Version 8.3, EAGLE supports URNs for individual library
assets (packages, symbols, and devices). The URNs of those assets
will not be understood (or retained) with this version.
</note>
<note version="8.3" severity="warning">
Since Version 8.3, EAGLE supports the association of 3D packages
with devices in libraries, schematics, and board files. Those 3D
packages will not be understood (or retained) with this version.
</note>
</compatibility>
</eagle>
